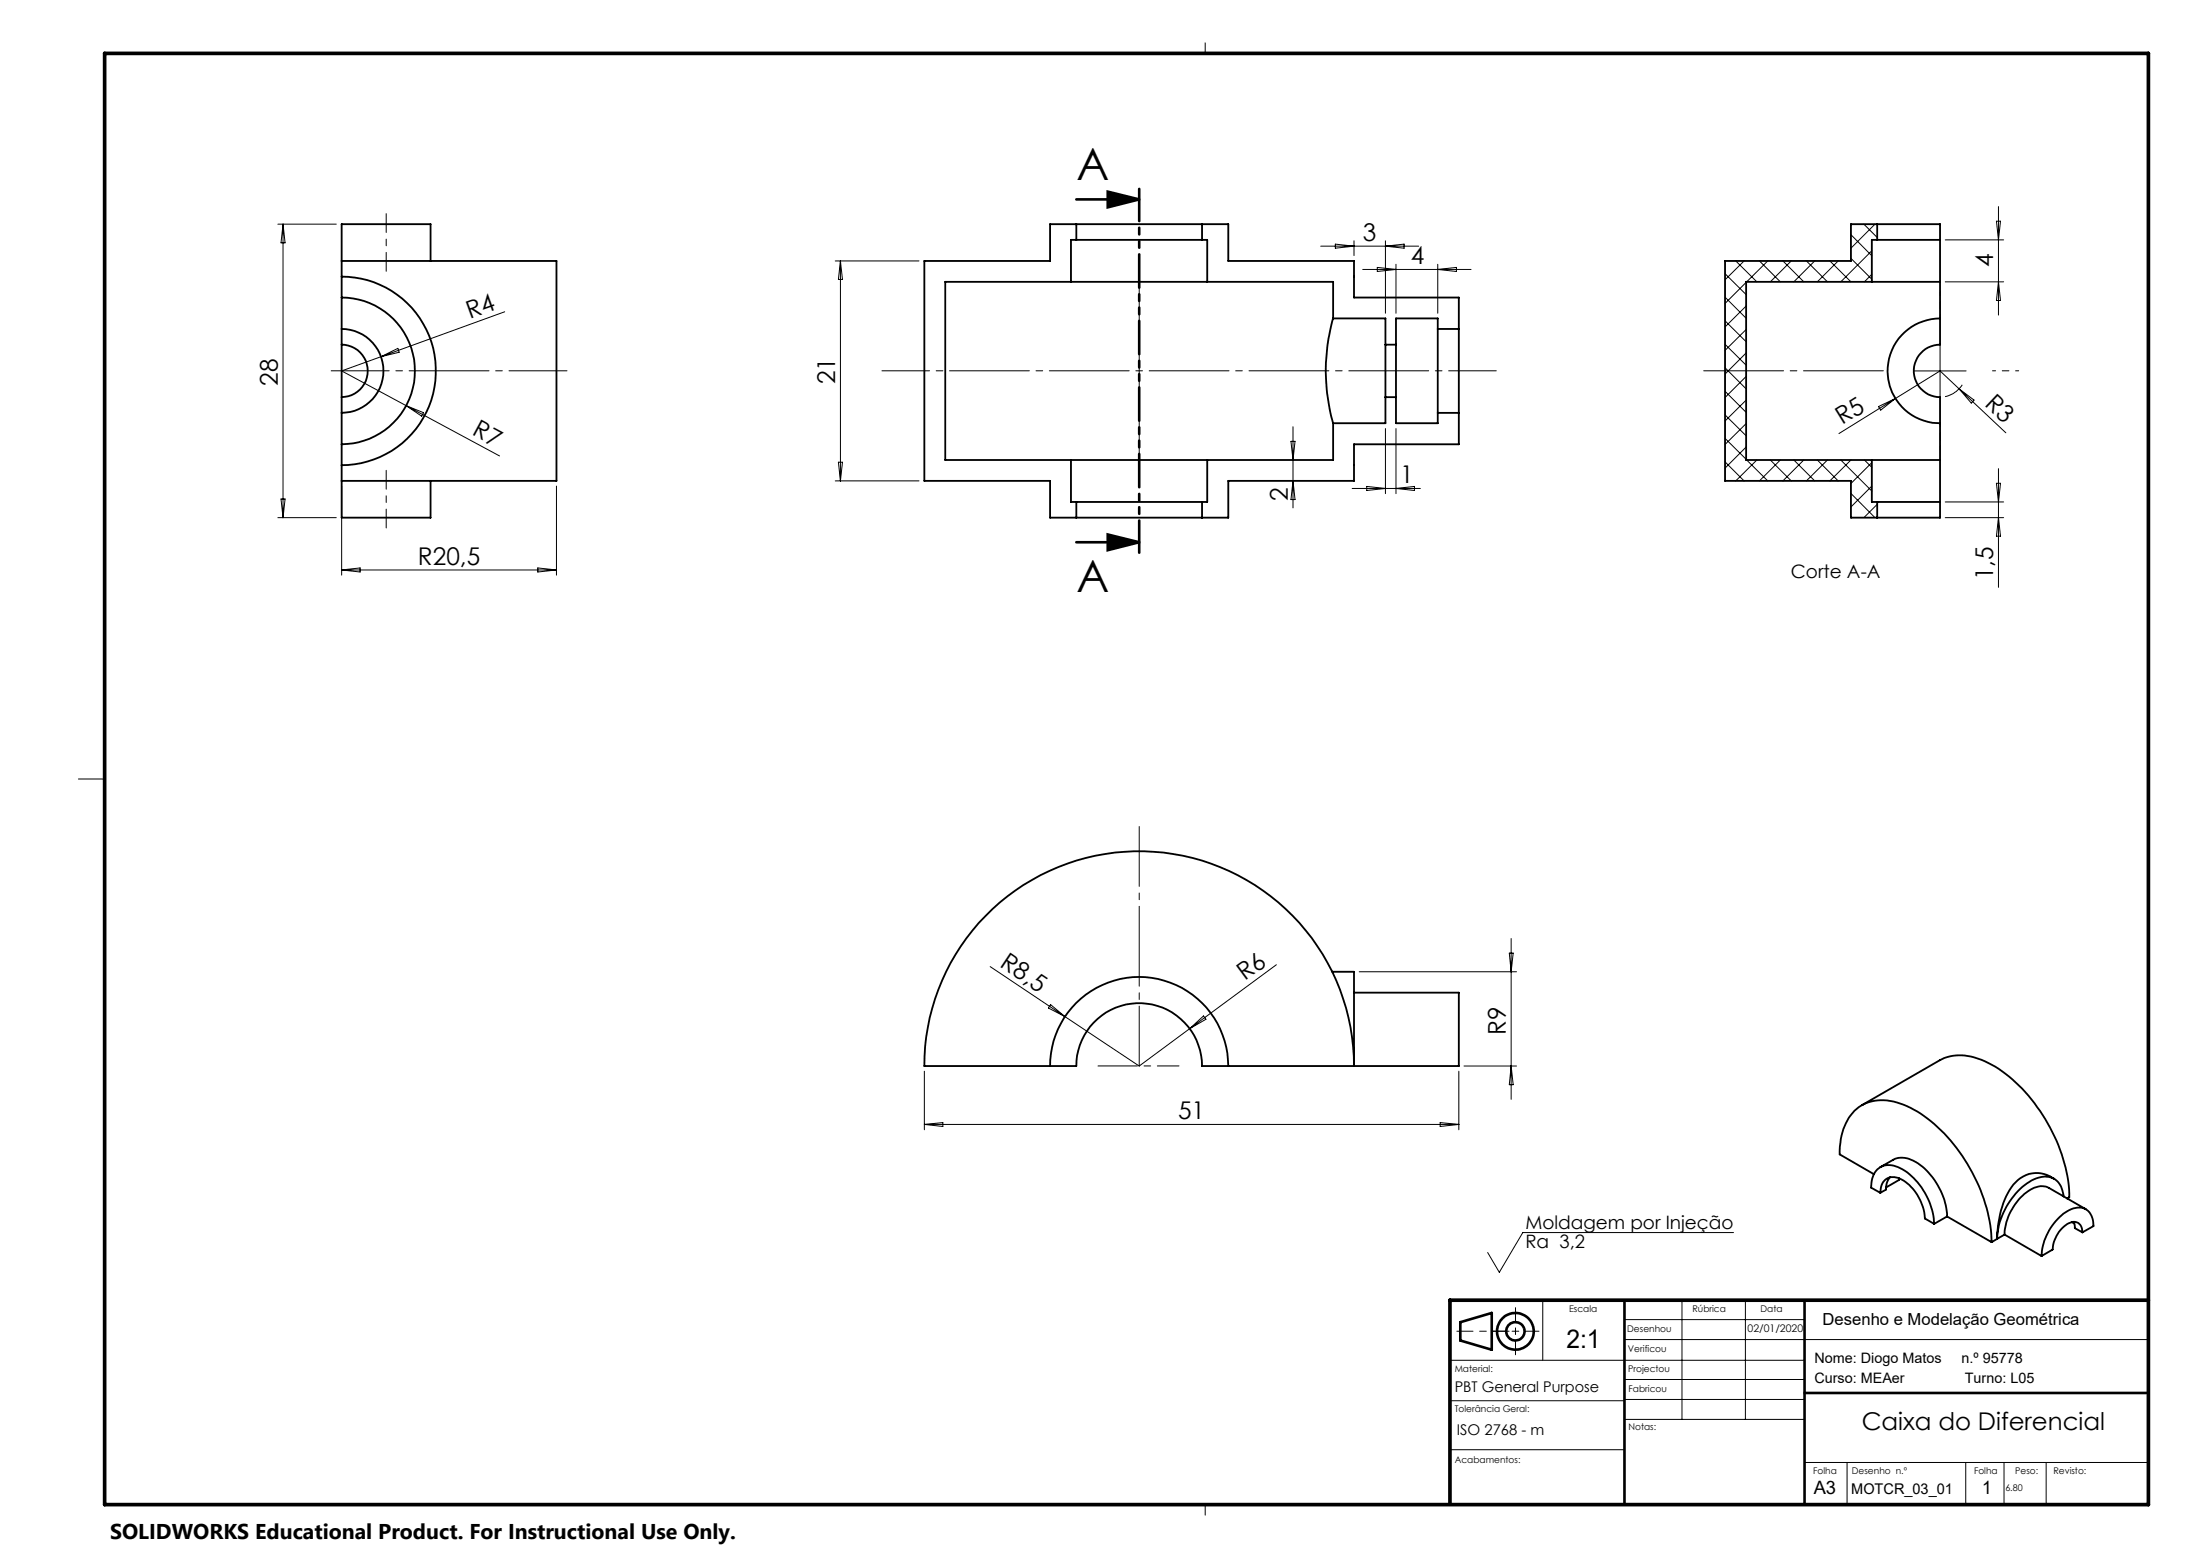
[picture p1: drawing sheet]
<svg xmlns="http://www.w3.org/2000/svg" width="420mm" height="297mm" viewBox="0 0 420 297" stroke-linecap="round" stroke-linejoin="round" font-family="sans-serif">
<g fill="none" stroke="#000" stroke-width=".5">
<path d="M205.4 38.1h12M211.4 36.6l6 1.5-6 1.5zM205.4 103.5h12M211.4 102l6 1.5-6 1.5zM278.7 252.4l6-1.8v7l-6-1.7zM310 248.2v38.9M344.3 248.2v38.9M344.3 265.9h65.5"/>
<circle cx="289.2" cy="254.1" r="1.75"/>
<circle cx="289.2" cy="254.1" r="3.5"/>
</g>
<g fill="none" stroke="#000" stroke-width=".19">
<path d="M230 8.2v2M381.4 39.4v20.7M53 42.8h11.2M54 42.8v56M54 42.8l.4 3.6h-.8zM96.3 59.5l-23.6 8.6M159.4 49.8h16M160.4 49.8v42M160.4 49.8l.4 3.5h-.8zM252 47h18.7M254.8 46.6l3.6 .4-3.6 .4zM258.4 46v2.8"/>
<path d="M260 51.4h20.7M262.8 51l3.6 .4-3.6 .4zM264.4 46v13.8M264.4 47l3.5-.4v.8zM266.4 50.4v9.4M274.4 50.4v9.4M274.4 51.4l3.5-.4v.8zM329.2 56.7l4 4M329.2 52.2l4 4M331.2 49.8l4 4M332.8 49.8l-3.6 3.6M333.2 53.9l-4 4"/>
<path d="M333.2 58.4l-4 4M335.7 49.8l4 4M337.3 49.8l-4 4M340.2 49.8l4 4M341.8 49.8l-4 4M344.7 49.8l4 4M346.3 49.8l-4 4M349.2 49.8l4 4M350.8 49.8l-4 4M353.2 49.3l4 4M353.2 44.8l4 4M353.3 42.8l-.1 .1"/>
<path d="M355.7 42.8l2.5 2.5M357.2 47.9l-5.9 5.9M357.2 52.3l-1.4 1.5M357.8 42.8l-4.6 4.6M371.2 53.8h11.1M371.2 45.8h11.1M381 42.2h.7l-.3 3.6zM381.4 53.8l.3 3.6h-.7zM72.7 68.1l-7.5 2.7 12.3 6.6M72.7 68.1l3.2-1.6 .3 .7zM77.5 77.4l17.8 9.6M77.5 77.4l3.3 1.4-.3 .6z"/>
<path d="M329.2 79.2l4 4M329.2 74.7l4 4M329.2 70.2l4 4M329.2 65.7l4 4M329.2 61.2l4 4M333.2 62.9l-4 4M333.2 67.4l-4 4M333.2 71.9l-4 4M333.2 76.4l-4 4M358.5 77.6l3.2-1.5-2.8 2.2zM361.7 76.1l-10.8 6.7M361.7 76.1l8.5-5.3 12.6 11.8"/>
<path d="M365.2 70.8h10M370.2 65.8v10M373.8 74.2l2.9 2.2-.5 .5zM374.4 73.4a5.3 5.3 0 0 1-3.2 2.3M53 98.8h11.2M53.6 95.2h.8l-.4 3.6zM65.2 92.8v17M106.2 92.8v17M159.4 91.8h16M160 88.2h.8l-.4 3.6zM246.3 84.2h.8l-.4 3.6zM246.7 81.5v15.4"/>
<path d="M246.7 91.8l.4 3.6h-.8zM258 93.2h13M260.8 92.8l3.6 .4-3.6 .4zM264.4 81.8v12.4M266.4 81.8v12.4M266.4 93.2l3.5-.4v.8zM329.2 88.2l3.6 3.6M329.2 83.7l4 4M333.2 80.9l-4 3.9M333.2 85.3l-4 4.1M333.3 87.8l4 4M335.2 87.8l-4 4"/>
<path d="M337.8 87.8l4 4M339.7 87.8l-4 4M342.3 87.8l4 4M344.2 87.8l-4 4M346.8 87.8l4 4M348.7 87.8l-4 4M351.3 87.8l5.9 5.9M353.2 87.8l-4 4M353.2 98.7l.1 .1M353.2 94.2l4.6 4.6M355.8 87.8l1.4 1.4M357.2 88.3l-4 4"/>
<path d="M357.2 92.8l-4 4M358.2 96.3l-2.5 2.5M371.2 98.8h11.1M371.2 95.8h11.1M381 92.2h.7l-.3 3.6zM381.4 89.5v22.6M381.4 98.8l.3 3.5h-.7zM65.2 108.8h41M65.2 108.8l3.5-.4v.8zM102.6 108.4l3.6 .4-3.6 .4zM15 148.7h5M288.4 179.1v30.7"/>
<path d="M200.5 191.8l2.7 2.3-3.1-1.7zM227 196.4l2.7-2.5 .4 .7zM243.6 184.1l-26.2 19.4-28.5-19M259.4 185.5h30M288 181.9h.7l-.3 3.6zM176.4 204.5v11.1M176.4 214.6h102M176.4 214.6l3.5-.3v.7zM274.8 214.3l3.6 .3-3.6 .4zM278.4 204.5v11.1M279.4 203.5h10M288.4 203.5l.3 3.5h-.7z"/>
<path d="M330.8 235.3h-40.2l-4.5 7.5-2.2-3.7M276.7 259.6h67.6M294.4 248.2v11.4M310 251.9h34.3M310 255.7h100M321 248.2v22.7M333.1 248.2v22.7M276.7 276.7h33.3M276.7 267.4h33.3M310 270.9h34.3M310 263.3h34.3M310 267.1h34.3"/>
<path d="M344.3 279.1h65.5M352.5 279.1v8M375.1 279.1v8M382.4 279.1v8M390.5 279.1v8M230 287.2v2"/>
</g>
<path d="M370.2 60.8v-5M380.2 70.8h5M370.2 80.8v5" fill="none" stroke="#000" stroke-width=".19" stroke-dasharray="15.2 1.3 1.3 1.3" stroke-dashoffset="14.6"/>
<path d="M360.2 70.8h-35.9" fill="none" stroke="#000" stroke-width=".19" stroke-dasharray="15.2 1.3 1.3 1.3" stroke-dashoffset="-.8"/>
<path d="M217.4 89.8v-38" fill="none" stroke="#000" stroke-width=".19" stroke-dasharray="15.2 1.3 1.3 1.3" stroke-dashoffset="-1.9"/>
<path d="M285.5 70.8h-117.2" fill="none" stroke="#000" stroke-width=".19" stroke-dasharray="15.2 1.3 1.3 1.3" stroke-dashoffset="6.2"/>
<path d="M217.4 36.1v69.4" fill="none" stroke="#000" stroke-width=".5" stroke-dasharray="6.3 1.3 1.3 1.3 1.3 1.3" stroke-dashoffset=".2"/>
<path d="M63.2 70.8h45" fill="none" stroke="#000" stroke-width=".19" stroke-dasharray="15.2 1.3 1.3 1.3" stroke-dashoffset="4.2"/>
<path d="M73.7 51.8v-11M73.7 100.8v-11" fill="none" stroke="#000" stroke-width=".19" stroke-dasharray="15.2 1.3 1.3 1.3" stroke-dashoffset="11.6"/>
<path d="M217.4 203.5v-45.7" fill="none" stroke="#000" stroke-width=".19" stroke-dasharray="15.2 1.3 1.3 1.3" stroke-dashoffset="3.8"/>
<path d="M209.5 203.5h15.5" fill="none" stroke="#000" stroke-width=".19" stroke-dasharray="15.2 1.3 1.3 1.3" stroke-dashoffset="7.7"/>
<path d="M284.7 254.1h9M289.2 249.6v9" fill="none" stroke="#000" stroke-width=".19" stroke-dasharray="6.3 1.3 1.3 1.3" stroke-dashoffset="3.8"/>
<path d="M288 254.1h-10" fill="none" stroke="#000" stroke-width=".19" stroke-dasharray="6.3 1.3 1.3 1.3" stroke-dashoffset="3.3"/>
<path d="M20 10.2h390v277h-390zM410 248.2h-133.3v38.9" fill="none" stroke="#000" stroke-width=".7"/>
<path d="M211.4 36.6l6 1.5-6 1.5zM211.4 102l6 1.5-6 1.5z" fill="#000"/>
<g fill="none" stroke="#000" stroke-width=".35">
<path d="M65.2 56.8a14 14 0 0 1 14 14 14 14 0 0 1-14 14M65.2 49.8h41v42h-41M65.2 52.8a18 18 0 0 1 18 18 18 18 0 0 1-18 18M82.2 49.8v-7h-17v56h17v-7M204.4 53.8h26M204.4 53.8h-24v34h24M205.4 45.8h24M205.4 42.8h24M205.4 42.8h-5v7h-24v42h24v7h5M205.4 45.8h-1v8M205.4 42.8v3M229.4 42.8h5v7h24v7h20v6"/>
<path d="M229.4 42.8v3M229.4 45.8h1v8M230.4 53.8h24v7M357.2 53.8h13M357.2 53.8h-24v34h24M358.2 45.8h12M358.2 42.8h12v23a5 5 0 0 0-5 5 5 5 0 0 0 5 5v23h-12M358.2 42.8h-5v7h-24v42h24v7h5M358.2 45.8h-1v8M358.2 42.8v3M65.2 62.8a8 8 0 0 1 8 8 8 8 0 0 1-8 8M65.2 65.8a5 5 0 0 1 5 5 5 5 0 0 1-5 5"/>
<path d="M254.4 60.8a36.6 36.6 0 0 0-.1 19.7l.1 .3M254.4 60.8h10v5M264.4 65.8v10M264.4 75.8v5h-10M264.4 75.8h2M264.4 65.8h2M266.4 65.8v10M266.4 75.8v5h8v-2M274.4 62.8v16M274.4 62.8v-2h-8v5M274.4 78.8h4M274.4 62.8h4"/>
<path d="M278.4 62.8v16M278.4 78.8v6h-20v7h-24v7h-5M370.2 60.8a10 10 0 0 0-10 10 10 10 0 0 0 10 10M204.4 87.8h26M204.4 87.8v8h1M205.4 95.8h24M205.4 98.8h24M205.4 95.8v3M229.4 95.8v3M230.4 87.8v8h-1M254.4 80.8v7h-24M357.2 87.8h13"/>
<path d="M357.2 87.8v8h1M358.2 95.8h12M358.2 95.8v3M254.2 185.5h4.2v18a41 41 0 0 0-41-41 41 41 0 0 0-41 41h29a12 12 0 0 1 12-12 12 12 0 0 1 12 12h49v-14h-20M200.4 203.5a17 17 0 0 1 17-17 17 17 0 0 1 17 17M355.3 211l14.8-8.6a9.3 9.3 0 0 1 8.6 .2 28.4 28.4 0 0 1 12 11.8 29.9 29.9 0 0 1 4.2 14.1l-.5 .3M357.6 224.1l-6.6-3.8a11.3 11.3 0 0 1 2.9-8.3 8.2 8.2 0 0 1 8.7-1.4 25.1 25.1 0 0 1 11.8 10 30.9 30.9 0 0 1 5.6 16.5M358.8 222.8l2.5-1.4a4.7 4.7 0 0 1 5.1 1 13.6 13.6 0 0 1 5.1 9.8M358.8 227.7l-1.8-1a4 4 0 0 1 2.4-4.2 6.3 6.3 0 0 1 5.8 2.4 13.5 13.5 0 0 1 3.9 8.7M358.8 227.7a2.52 2.52 0 0 1 3-2.9 8.5 8.5 0 0 1 5.4 6.5l.1 1.3 1.8 1M360.6 224.7a3.4 3.4 0 0 0-.7 2.4l-1.1 .6M362.4 224.9l-.1 .3-2.4 1.5"/>
<path d="M371.5 232.2l8.5 4.9M371.5 232.2l-2.4 1.4M381.1 236.5l-1.1 .6M382.5 235.7l7.1 4M382.5 235.7l-1.4 .8M392 225a5.6 5.6 0 0 0-8.2 1.6 17.8 17.8 0 0 0-2.7 9.9M393.8 228.4a3.6 3.6 0 0 0-3.6-3.8 9.5 9.5 0 0 0-6.7 4.7 13.6 13.6 0 0 0-2.4 7.2M395.4 233.3l.4 .2M395.7 233.2l.2 1.2 1.5 .8M397.4 235.2l2.1-1.2a3.2 3.2 0 0 0-2.4-3.5 6.4 6.4 0 0 0-5.2 3 11 11 0 0 0-2.3 6.2M397.4 235.2a1.74 1.74 0 0 0-.9-1.8 1.74 1.74 0 0 0-2 .2 6.4 6.4 0 0 0-2.8 4.9l-2.1 1.2M398 230.8l-7.1-4.1a4 4 0 0 0-4.2 .9 10.8 10.8 0 0 0-4.2 8.1"/>
</g>
<g font-size="8.5">
<text x="205.4" y="34.3">A</text>
<text x="205.4" y="113.1">A</text>
</g>
<text font-size="4.9" x="298.9" y="257.4">2:1</text>
<g font-size="4.7">
<text x="260" y="45.9">3</text>
<text x="269.2" y="50.4">4</text>
<text x="380.4" y="50.9" transform="rotate(-90 380.4 50.9)">4</text>
<text x="89.7" y="60.8" transform="rotate(-20 89.7 60.8)">R4</text>
<text x="53" y="73.6" transform="rotate(-90 53 73.6)">28</text>
<text x="159.4" y="73.4" transform="rotate(-90 159.4 73.4)">21</text>
<text x="378.5" y="77.3" transform="rotate(43 378.5 77.3)">R3</text>
<text x="89.9" y="82.9" transform="rotate(28 89.9 82.9)">R7</text>
<text x="351.5" y="81.2" transform="rotate(-32 351.5 81.2)">R5</text>
<text x="245.7" y="95.6" transform="rotate(-90 245.7 95.6)">2</text>
<text x="267.2" y="92.2">1</text>
<text x="79.8" y="107.8">R20,5</text>
<text x="380.4" y="110.8" transform="rotate(-90 380.4 110.8)">1,5</text>
<text x="190.6" y="184.4" transform="rotate(34 190.6 184.4)">R8,5</text>
<text x="237.6" y="187.3" transform="rotate(-36 237.6 187.3)">R6</text>
<text x="287.4" y="197.5" transform="rotate(-90 287.4 197.5)">R9</text>
<text x="224.8" y="213.6">51</text>
<text x="355.3" y="272.9">Caixa do Diferencial</text>
</g>
<text font-size="4.1" x="21" y="293.7">SOLIDWORKS Educational Product. For Instructional Use Only.</text>
<g font-size="3.5">
<text x="341.7" y="110.3">Corte A-A</text>
<text x="291.1" y="238.3">Ra 3,2</text>
<text x="291.1" y="234.5">Moldagem por Injeção</text>
<text x="346.1" y="285.2">A3</text>
<text x="378.2" y="285.2">1</text>
</g>
<text font-size="3.2" x="347.8" y="252.9">Desenho e Modelação Geométrica</text>
<g font-size="2.8">
<text x="277.6" y="265.7">PBT General Purpose</text>
<text x="278" y="273.9">ISO 2768 - m</text>
<text x="353.3" y="285.2">MOTCR_03_01</text>
</g>
<g font-size="2.7">
<text x="346.2" y="264">Curso: MEAer</text>
<text x="346.2" y="260.2">Nome: Diogo Matos</text>
<text x="374.3" y="260.2">n.º 95778</text>
<text x="374.9" y="264">Turno: L05</text>
</g>
<text font-size="2" x="333.5" y="254.3">02/01/2020</text>
<g font-size="1.8">
<text x="299.4" y="250.5">Escala</text>
<text x="322.9" y="250.4">Rúbrica</text>
<text x="335.9" y="250.4">Data</text>
<text x="310.5" y="254.3">Desenhou</text>
<text x="277.6" y="261.8">Material:</text>
<text x="310.7" y="258.1">Verificou</text>
<text x="310.7" y="261.8">Projectou</text>
<text x="277.6" y="269.6">Tolerância Geral:</text>
<text x="310.8" y="265.6">Fabricou</text>
<text x="310.8" y="272.9">Notas:</text>
<text x="277.6" y="279.3">Acabamentos:</text>
<text x="346" y="281.4">Folha</text>
<text x="353.4" y="281.4">Desenho n.º</text>
<text x="376.7" y="281.4">Folha</text>
<text x="384.6" y="281.4">Peso:</text>
<text x="391.8" y="281.4">Revisto:</text>
<text x="382.7" y="284.7">6.80</text>
</g>
</svg>
